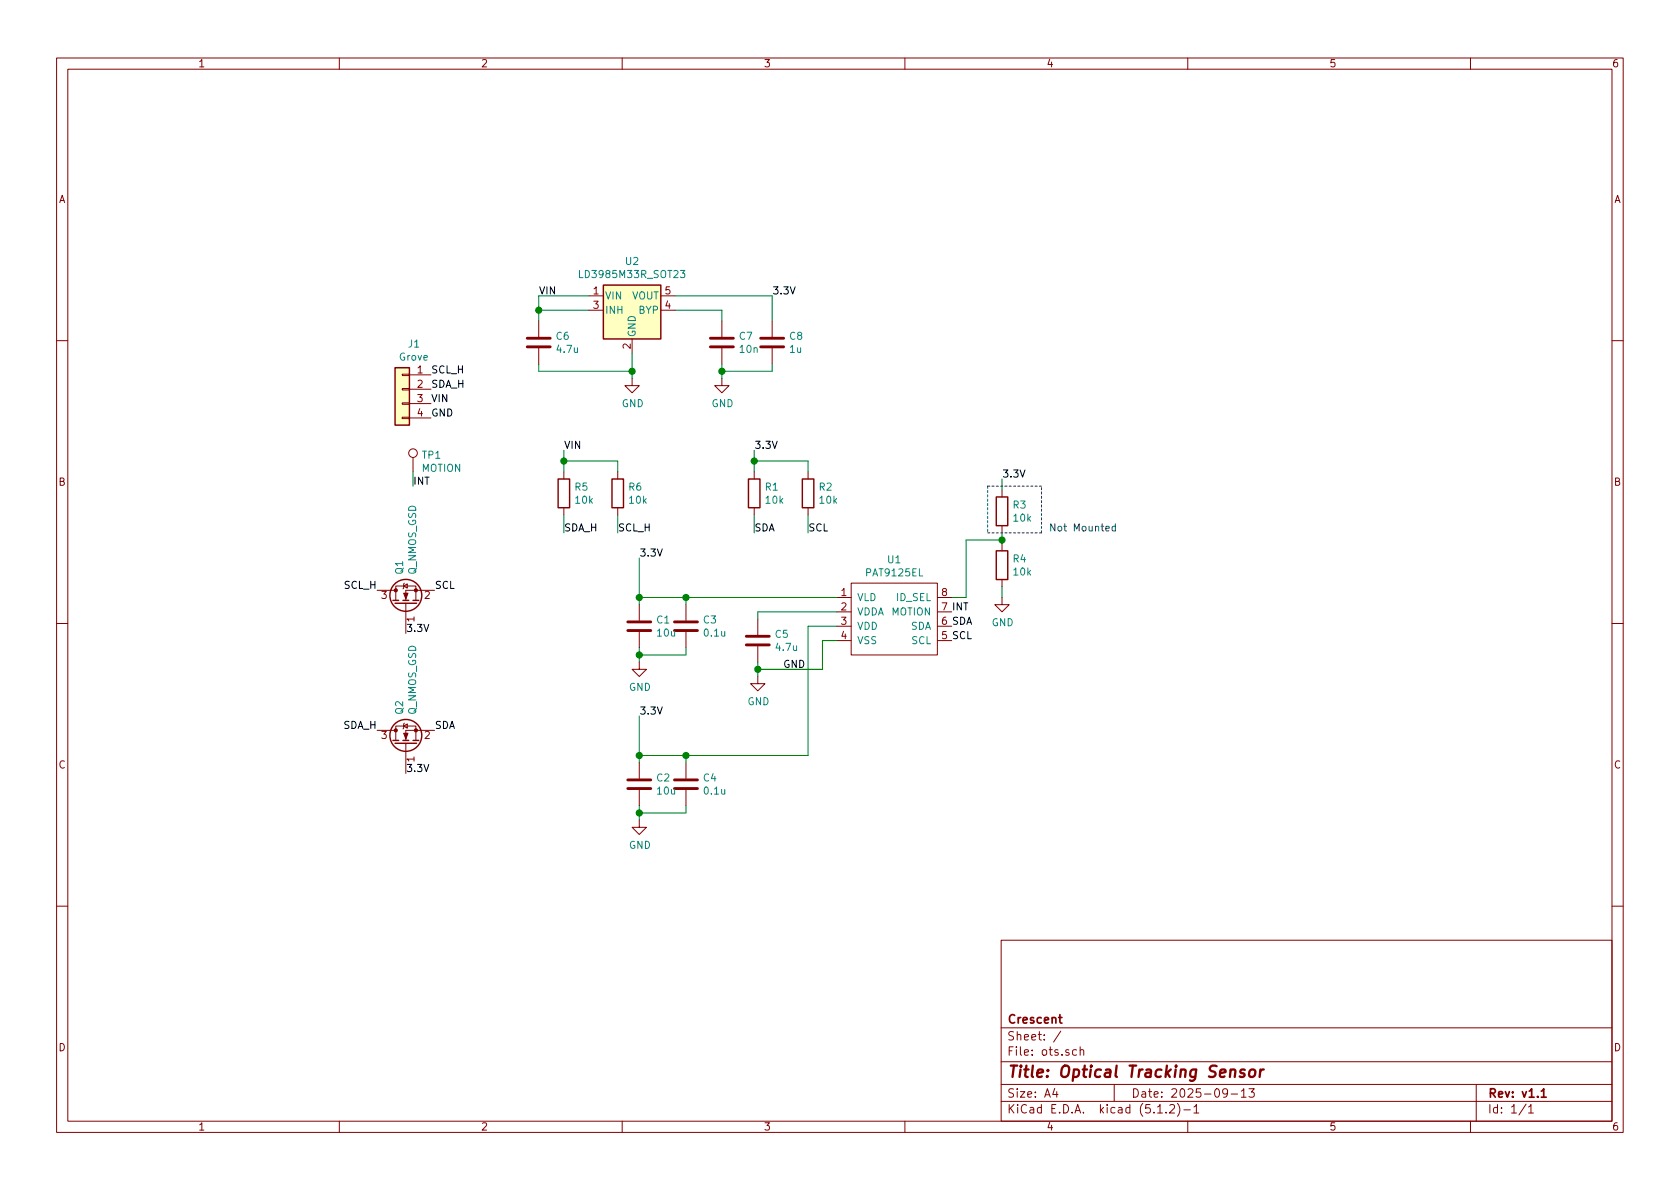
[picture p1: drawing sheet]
EESchema Schematic File Version 4
LIBS:ots-cache
EELAYER 29 0
EELAYER END
$Descr A4 11693 8268
encoding utf-8
Sheet 1 1
Title "Optical Tracking Sensor"
Date "2025-09-13"
Rev "v1.1"
Comp "Crescent"
Comment1 ""
Comment2 ""
Comment3 ""
Comment4 ""
$EndDescr
$Comp
L Connector_Generic:Conn_01x04 J1
U 1 1
P 2800 2700
F 0 "J1" H 2718 3017 50  0000 C CNN
F 1 "Grove" H 2718 2926 50  0000 C CNN
F 2 "GroveCon:GROVE" H 2800 2700 50  0001 C CNN
F 3 "~" H 2800 2700 50  0001 C CNN
	1    2800 2700
	-1   0    0    -1  
$EndComp
$Comp
L Device:C C5
U 1 1
P 5275 4450
F 0 "C5" H 5390 4496 50  0000 L CNN
F 1 "4.7u" H 5390 4405 50  0000 L CNN
F 2 "Capacitor_SMD:C_0805_2012Metric" H 5313 4300 50  0001 C CNN
F 3 "~" H 5275 4450 50  0001 C CNN
	1    5275 4450
	1    0    0    -1  
$EndComp
$Comp
L Device:R R2
U 1 1
P 5625 3425
F 0 "R2" H 5695 3471 50  0000 L CNN
F 1 "10k" H 5695 3380 50  0000 L CNN
F 2 "Resistor_SMD:R_0603_1608Metric" V 5555 3425 50  0001 C CNN
F 3 "~" H 5625 3425 50  0001 C CNN
	1    5625 3425
	1    0    0    -1  
$EndComp
$Comp
L PAT9125EL:PAT9125EL U1
U 1 1
P 5925 4050
F 0 "U1" H 6225 4215 50  0000 C CNN
F 1 "PAT9125EL" H 6225 4124 50  0000 C CNN
F 2 "OpticalTrackingSensor:PAT9125EL" H 5925 4050 50  0001 C CNN
F 3 "" H 5925 4050 50  0001 C CNN
	1    5925 4050
	1    0    0    -1  
$EndComp
Text Label 3000 2600 0    50   ~ 0
SCL_H
Text Label 3000 2700 0    50   ~ 0
SDA_H
Text Label 3000 2800 0    50   ~ 0
VIN
Text Label 3000 2900 0    50   ~ 0
GND
$Comp
L Device:C C3
U 1 1
P 4775 4350
F 0 "C3" H 4890 4396 50  0000 L CNN
F 1 "0.1u" H 4890 4305 50  0000 L CNN
F 2 "Capacitor_SMD:C_0603_1608Metric" H 4813 4200 50  0001 C CNN
F 3 "~" H 4775 4350 50  0001 C CNN
	1    4775 4350
	1    0    0    -1  
$EndComp
$Comp
L power:GND #PWR0101
U 1 1
P 5275 4700
F 0 "#PWR0101" H 5275 4450 50  0001 C CNN
F 1 "GND" H 5280 4527 50  0000 C CNN
F 2 "" H 5275 4700 50  0001 C CNN
F 3 "" H 5275 4700 50  0001 C CNN
	1    5275 4700
	1    0    0    -1  
$EndComp
Wire Wire Line
	5825 4250 5275 4250
Wire Wire Line
	5275 4250 5275 4300
Wire Wire Line
	5275 4600 5275 4650
Wire Wire Line
	5825 4450 5725 4450
Wire Wire Line
	5725 4450 5725 4650
Wire Wire Line
	5725 4650 5275 4650
Connection ~ 5275 4650
Wire Wire Line
	5275 4650 5275 4700
Text Label 5450 4650 0    50   ~ 0
GND
$Comp
L Device:C C1
U 1 1
P 4450 4350
F 0 "C1" H 4565 4396 50  0000 L CNN
F 1 "10u" H 4565 4305 50  0000 L CNN
F 2 "Capacitor_SMD:C_0805_2012Metric" H 4488 4200 50  0001 C CNN
F 3 "~" H 4450 4350 50  0001 C CNN
	1    4450 4350
	1    0    0    -1  
$EndComp
$Comp
L power:GND #PWR0102
U 1 1
P 4450 4600
F 0 "#PWR0102" H 4450 4350 50  0001 C CNN
F 1 "GND" H 4455 4427 50  0000 C CNN
F 2 "" H 4450 4600 50  0001 C CNN
F 3 "" H 4450 4600 50  0001 C CNN
	1    4450 4600
	1    0    0    -1  
$EndComp
Text Label 4450 3875 0    50   ~ 0
3.3V
Wire Wire Line
	5825 4150 4775 4150
Wire Wire Line
	4450 4150 4450 3875
Wire Wire Line
	4450 4150 4450 4200
Connection ~ 4450 4150
Wire Wire Line
	4775 4200 4775 4150
Connection ~ 4775 4150
Wire Wire Line
	4775 4150 4450 4150
Wire Wire Line
	4450 4500 4450 4550
Wire Wire Line
	4450 4550 4775 4550
Wire Wire Line
	4775 4550 4775 4500
Connection ~ 4450 4550
Wire Wire Line
	4450 4550 4450 4600
$Comp
L Device:C C4
U 1 1
P 4775 5450
F 0 "C4" H 4890 5496 50  0000 L CNN
F 1 "0.1u" H 4890 5405 50  0000 L CNN
F 2 "Capacitor_SMD:C_0603_1608Metric" H 4813 5300 50  0001 C CNN
F 3 "~" H 4775 5450 50  0001 C CNN
	1    4775 5450
	1    0    0    -1  
$EndComp
$Comp
L Device:C C2
U 1 1
P 4450 5450
F 0 "C2" H 4565 5496 50  0000 L CNN
F 1 "10u" H 4565 5405 50  0000 L CNN
F 2 "Capacitor_SMD:C_0805_2012Metric" H 4488 5300 50  0001 C CNN
F 3 "~" H 4450 5450 50  0001 C CNN
	1    4450 5450
	1    0    0    -1  
$EndComp
$Comp
L power:GND #PWR0103
U 1 1
P 4450 5700
F 0 "#PWR0103" H 4450 5450 50  0001 C CNN
F 1 "GND" H 4455 5527 50  0000 C CNN
F 2 "" H 4450 5700 50  0001 C CNN
F 3 "" H 4450 5700 50  0001 C CNN
	1    4450 5700
	1    0    0    -1  
$EndComp
Text Label 4450 4975 0    50   ~ 0
3.3V
Wire Wire Line
	4450 5250 4450 4975
Wire Wire Line
	4450 5250 4450 5300
Connection ~ 4450 5250
Wire Wire Line
	4775 5300 4775 5250
Wire Wire Line
	4775 5250 4450 5250
Wire Wire Line
	4450 5600 4450 5650
Wire Wire Line
	4450 5650 4775 5650
Wire Wire Line
	4775 5650 4775 5600
Connection ~ 4450 5650
Wire Wire Line
	4450 5650 4450 5700
Wire Wire Line
	5825 4350 5625 4350
Wire Wire Line
	5625 4350 5625 5250
Wire Wire Line
	5625 5250 4775 5250
Connection ~ 4775 5250
Text Label 6625 4450 0    50   ~ 0
SCL
Text Label 6625 4350 0    50   ~ 0
SDA
$Comp
L Device:R R1
U 1 1
P 5250 3425
F 0 "R1" H 5320 3471 50  0000 L CNN
F 1 "10k" H 5320 3380 50  0000 L CNN
F 2 "Resistor_SMD:R_0603_1608Metric" V 5180 3425 50  0001 C CNN
F 3 "~" H 5250 3425 50  0001 C CNN
	1    5250 3425
	1    0    0    -1  
$EndComp
Text Label 5250 3125 0    50   ~ 0
3.3V
Wire Wire Line
	5250 3125 5250 3200
Wire Wire Line
	5250 3200 5625 3200
Wire Wire Line
	5625 3200 5625 3275
Connection ~ 5250 3200
Wire Wire Line
	5250 3200 5250 3275
Wire Wire Line
	5250 3575 5250 3700
Wire Wire Line
	5625 3575 5625 3700
Text Label 5250 3700 0    50   ~ 0
SDA
Text Label 5625 3700 0    50   ~ 0
SCL
$Comp
L Device:R R3
U 1 1
P 6975 3550
F 0 "R3" H 7045 3596 50  0000 L CNN
F 1 "10k" H 7045 3505 50  0000 L CNN
F 2 "Resistor_SMD:R_0603_1608Metric" V 6905 3550 50  0001 C CNN
F 3 "~" H 6975 3550 50  0001 C CNN
	1    6975 3550
	1    0    0    -1  
$EndComp
$Comp
L Device:R R4
U 1 1
P 6975 3925
F 0 "R4" H 7045 3971 50  0000 L CNN
F 1 "10k" H 7045 3880 50  0000 L CNN
F 2 "Resistor_SMD:R_0603_1608Metric" V 6905 3925 50  0001 C CNN
F 3 "~" H 6975 3925 50  0001 C CNN
	1    6975 3925
	1    0    0    -1  
$EndComp
Wire Wire Line
	6975 3700 6975 3750
Wire Wire Line
	6975 3750 6725 3750
Wire Wire Line
	6725 3750 6725 4150
Wire Wire Line
	6725 4150 6625 4150
Connection ~ 6975 3750
Wire Wire Line
	6975 3750 6975 3775
Text Label 6975 3325 0    50   ~ 0
3.3V
$Comp
L power:GND #PWR0104
U 1 1
P 6975 4150
F 0 "#PWR0104" H 6975 3900 50  0001 C CNN
F 1 "GND" H 6980 3977 50  0000 C CNN
F 2 "" H 6975 4150 50  0001 C CNN
F 3 "" H 6975 4150 50  0001 C CNN
	1    6975 4150
	1    0    0    -1  
$EndComp
Wire Wire Line
	6975 3325 6975 3400
Wire Wire Line
	6975 4075 6975 4150
Text Label 6625 4250 0    50   ~ 0
INT
$Comp
L Connector:TestPoint TP1
U 1 1
P 2875 3275
F 0 "TP1" H 2933 3393 50  0000 L CNN
F 1 "MOTION" H 2933 3302 50  0000 L CNN
F 2 "TestPoint:TestPoint_THTPad_D1.0mm_Drill0.5mm" H 3075 3275 50  0001 C CNN
F 3 "~" H 3075 3275 50  0001 C CNN
	1    2875 3275
	1    0    0    -1  
$EndComp
Text Label 2875 3375 0    50   ~ 0
INT
Wire Wire Line
	2875 3275 2875 3375
$Comp
L Regulator_Linear:LD3985M33R_SOT23 U2
U 1 1
P 4400 2150
F 0 "U2" H 4400 2492 50  0000 C CNN
F 1 "LD3985M33R_SOT23" H 4400 2401 50  0000 C CNN
F 2 "Package_TO_SOT_SMD:SOT-23-5" H 4400 2475 50  0001 C CIN
F 3 "http://www.st.com/internet/com/TECHNICAL_RESOURCES/TECHNICAL_LITERATURE/DATASHEET/CD00003395.pdf" H 4400 2150 50  0001 C CNN
	1    4400 2150
	1    0    0    -1  
$EndComp
$Comp
L Device:C C6
U 1 1
P 3750 2375
F 0 "C6" H 3865 2421 50  0000 L CNN
F 1 "4.7u" H 3865 2330 50  0000 L CNN
F 2 "Capacitor_SMD:C_0805_2012Metric" H 3788 2225 50  0001 C CNN
F 3 "~" H 3750 2375 50  0001 C CNN
	1    3750 2375
	1    0    0    -1  
$EndComp
$Comp
L Device:C C7
U 1 1
P 5025 2375
F 0 "C7" H 5140 2421 50  0000 L CNN
F 1 "10n" H 5140 2330 50  0000 L CNN
F 2 "Capacitor_SMD:C_0603_1608Metric" H 5063 2225 50  0001 C CNN
F 3 "~" H 5025 2375 50  0001 C CNN
	1    5025 2375
	1    0    0    -1  
$EndComp
$Comp
L Device:C C8
U 1 1
P 5375 2375
F 0 "C8" H 5490 2421 50  0000 L CNN
F 1 "1u" H 5490 2330 50  0000 L CNN
F 2 "Capacitor_SMD:C_0603_1608Metric" H 5413 2225 50  0001 C CNN
F 3 "~" H 5375 2375 50  0001 C CNN
	1    5375 2375
	1    0    0    -1  
$EndComp
$Comp
L power:GND #PWR01
U 1 1
P 4400 2625
F 0 "#PWR01" H 4400 2375 50  0001 C CNN
F 1 "GND" H 4405 2452 50  0000 C CNN
F 2 "" H 4400 2625 50  0001 C CNN
F 3 "" H 4400 2625 50  0001 C CNN
	1    4400 2625
	1    0    0    -1  
$EndComp
Wire Wire Line
	4100 2050 3750 2050
Wire Wire Line
	3750 2050 3750 2150
Wire Wire Line
	3750 2525 3750 2575
Wire Wire Line
	3750 2575 4400 2575
Wire Wire Line
	4400 2575 4400 2625
Wire Wire Line
	4400 2575 4400 2450
Connection ~ 4400 2575
Wire Wire Line
	4100 2150 3750 2150
Connection ~ 3750 2150
Wire Wire Line
	3750 2150 3750 2225
Wire Wire Line
	4700 2050 5375 2050
Wire Wire Line
	5375 2050 5375 2225
Wire Wire Line
	4700 2150 5025 2150
Wire Wire Line
	5025 2150 5025 2225
$Comp
L power:GND #PWR02
U 1 1
P 5025 2625
F 0 "#PWR02" H 5025 2375 50  0001 C CNN
F 1 "GND" H 5030 2452 50  0000 C CNN
F 2 "" H 5025 2625 50  0001 C CNN
F 3 "" H 5025 2625 50  0001 C CNN
	1    5025 2625
	1    0    0    -1  
$EndComp
Wire Wire Line
	5025 2525 5025 2575
Wire Wire Line
	5025 2575 5375 2575
Wire Wire Line
	5375 2575 5375 2525
Connection ~ 5025 2575
Wire Wire Line
	5025 2575 5025 2625
Text Label 5375 2050 0    50   ~ 0
3.3V
Text Label 3750 2050 0    50   ~ 0
VIN
$Comp
L Device:Q_NMOS_GSD Q1
U 1 1
P 2825 4200
F 0 "Q1" H 3031 4246 50  0000 L CNN
F 1 "Q_NMOS_GSD" H 3031 4155 50  0000 L CNN
F 2 "Package_TO_SOT_SMD:SOT-23" H 3025 4300 50  0001 C CNN
F 3 "~" H 2825 4200 50  0001 C CNN
	1    2825 4200
	0    -1   -1   0   
$EndComp
Text Label 2625 4100 2    50   ~ 0
SCL_H
Text Label 2825 4400 0    50   ~ 0
3.3V
Text Label 3025 4100 0    50   ~ 0
SCL
$Comp
L Device:Q_NMOS_GSD Q2
U 1 1
P 2825 5175
F 0 "Q2" H 3031 5221 50  0000 L CNN
F 1 "Q_NMOS_GSD" H 3031 5130 50  0000 L CNN
F 2 "Package_TO_SOT_SMD:SOT-23" H 3025 5275 50  0001 C CNN
F 3 "~" H 2825 5175 50  0001 C CNN
	1    2825 5175
	0    -1   -1   0   
$EndComp
Text Label 2625 5075 2    50   ~ 0
SDA_H
Text Label 2825 5375 0    50   ~ 0
3.3V
Text Label 3025 5075 0    50   ~ 0
SDA
$Comp
L Device:R R6
U 1 1
P 4300 3425
F 0 "R6" H 4370 3471 50  0000 L CNN
F 1 "10k" H 4370 3380 50  0000 L CNN
F 2 "Resistor_SMD:R_0603_1608Metric" V 4230 3425 50  0001 C CNN
F 3 "~" H 4300 3425 50  0001 C CNN
	1    4300 3425
	1    0    0    -1  
$EndComp
$Comp
L Device:R R5
U 1 1
P 3925 3425
F 0 "R5" H 3995 3471 50  0000 L CNN
F 1 "10k" H 3995 3380 50  0000 L CNN
F 2 "Resistor_SMD:R_0603_1608Metric" V 3855 3425 50  0001 C CNN
F 3 "~" H 3925 3425 50  0001 C CNN
	1    3925 3425
	1    0    0    -1  
$EndComp
Wire Wire Line
	3925 3125 3925 3200
Wire Wire Line
	3925 3200 4300 3200
Wire Wire Line
	4300 3200 4300 3275
Connection ~ 3925 3200
Wire Wire Line
	3925 3200 3925 3275
Wire Wire Line
	3925 3575 3925 3700
Wire Wire Line
	4300 3575 4300 3700
Text Label 3925 3700 0    50   ~ 0
SDA_H
Text Label 4300 3700 0    50   ~ 0
SCL_H
Text Label 3925 3125 0    50   ~ 0
VIN
Wire Notes Line
	6875 3375 6875 3700
Wire Notes Line
	6875 3700 7250 3700
Wire Notes Line
	7250 3700 7250 3375
Wire Notes Line
	7250 3375 6875 3375
Text Notes 7300 3700 0    50   ~ 0
Not Mounted
$EndSCHEMATC
